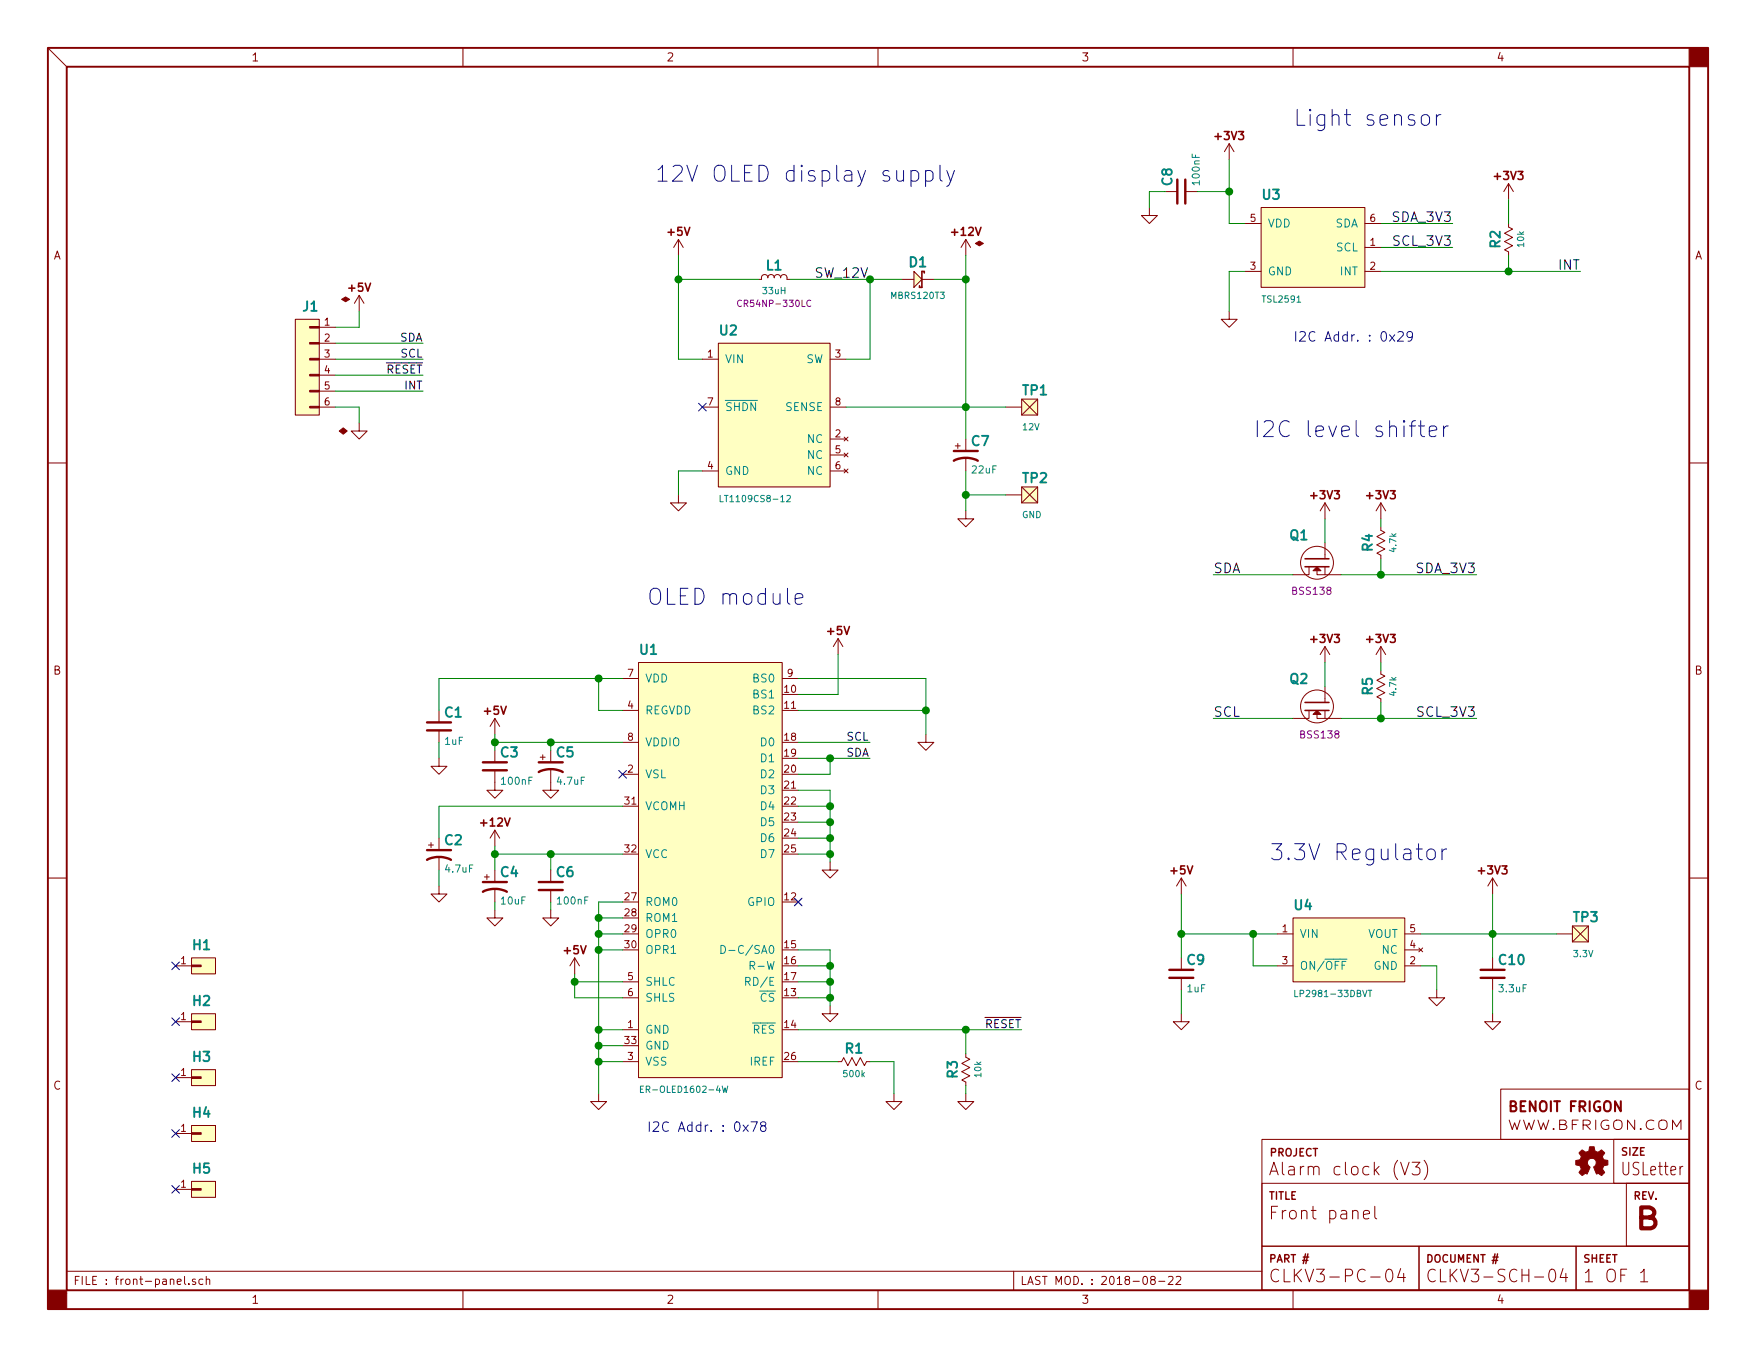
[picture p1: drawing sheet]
EESchema Schematic File Version 4
LIBS:front-panel-cache
EELAYER 26 0
EELAYER END
$Descr USLetter 11000 8500
encoding utf-8
Sheet 1 1
Title "Front panel"
Date "2018-08-22"
Rev "B"
Comp ""
Comment1 "CLKV3-PC-04"
Comment2 "CLKV3-SCH-04"
Comment3 "Alarm clock (V3)"
Comment4 ""
$EndDescr
$Comp
L opto:ER-OLED1602-4W U1
U 1 1
P 4450 5450
F 0 "U1" H 4000 6800 60  0000 L BNB
F 1 "ER-OLED1602-4W" H 4000 4100 40  0000 L TNN
F 2 "misc:LCD-ER-OLED1602" H 4000 4025 40  0001 L TNN
F 3 "" H 4000 6800 50  0000 C CNN
F 4 "OPTO" H 4000 6900 40  0001 L BNN "Family"
F 5 "ER-OLED1602-4W" H 4450 5450 60  0001 C CNN "Part"
	1    4450 5450
	1    0    0    -1  
$EndComp
$Comp
L power:GND #PWR01
U 1 1
P 3750 6850
F 0 "#PWR01" H 3750 6900 30  0001 C CNN
F 1 "GND" H 3750 6725 30  0001 C CNN
F 2 "" H 3750 6850 60  0000 C CNN
F 3 "" H 3750 6850 60  0000 C CNN
	1    3750 6850
	1    0    0    -1  
$EndComp
$Comp
L passive:RESISTOR R1
U 1 1
P 5350 6650
F 0 "R1" H 5350 6735 60  0000 C CNB
F 1 "500k" H 5350 6575 40  0000 C CNN
F 2 "smt:R-0603" H 5350 6510 40  0001 C CNN
F 3 "" H 5350 6750 60  0000 C CNN
F 4 "-" H 5350 6810 45  0001 C CNN "Part"
F 5 "Passive" H 5580 6940 50  0001 C CNN "Family"
	1    5350 6650
	1    0    0    -1  
$EndComp
$Comp
L power:GND #PWR02
U 1 1
P 5600 6850
F 0 "#PWR02" H 5600 6900 30  0001 C CNN
F 1 "GND" H 5600 6725 30  0001 C CNN
F 2 "" H 5600 6850 60  0000 C CNN
F 3 "" H 5600 6850 60  0000 C CNN
	1    5600 6850
	1    0    0    -1  
$EndComp
$Comp
L power:GND #PWR03
U 1 1
P 5200 5400
F 0 "#PWR03" H 5200 5450 30  0001 C CNN
F 1 "GND" H 5200 5275 30  0001 C CNN
F 2 "" H 5200 5400 60  0000 C CNN
F 3 "" H 5200 5400 60  0000 C CNN
	1    5200 5400
	1    0    0    -1  
$EndComp
$Comp
L power:GND #PWR04
U 1 1
P 5200 6300
F 0 "#PWR04" H 5200 6350 30  0001 C CNN
F 1 "GND" H 5200 6175 30  0001 C CNN
F 2 "" H 5200 6300 60  0000 C CNN
F 3 "" H 5200 6300 60  0000 C CNN
	1    5200 6300
	1    0    0    -1  
$EndComp
Text Label 5300 4650 0    50   ~ 0
SCL
Text Label 5300 4750 0    50   ~ 0
SDA
Text Label 2650 2150 2    50   ~ 0
SDA
Text Label 2650 2250 2    50   ~ 0
SCL
Text Label 2650 2350 2    50   ~ 0
~RESET
$Comp
L power:+5V #PWR05
U 1 1
P 3600 6100
F 0 "#PWR05" H 3600 6325 30  0001 C CNN
F 1 "+5V" V 3525 6100 30  0001 C CNN
F 2 "" H 3600 6100 60  0000 C CNN
F 3 "" H 3600 6100 60  0000 C CNN
	1    3600 6100
	1    0    0    -1  
$EndComp
$Comp
L power:GND #PWR06
U 1 1
P 3100 5700
F 0 "#PWR06" H 3100 5750 30  0001 C CNN
F 1 "GND" H 3100 5575 30  0001 C CNN
F 2 "" H 3100 5700 60  0000 C CNN
F 3 "" H 3100 5700 60  0000 C CNN
	1    3100 5700
	1    0    0    -1  
$EndComp
$Comp
L passive:CAP-E C2
U 1 1
P 2750 5350
F 0 "C2" H 2780 5440 60  0000 L CNB
F 1 "4.7uF" H 2780 5260 45  0000 L CNN
F 2 "smt:CPL-1206" H 2785 5195 40  0001 L CNN
F 3 "" H 2750 5450 60  0000 C CNN
F 4 "-" H 2785 5515 45  0001 L CNN "Part"
F 5 "Passive" H 2980 5640 50  0001 C CNN "Family"
	1    2750 5350
	1    0    0    -1  
$EndComp
$Comp
L power:GND #PWR07
U 1 1
P 2750 5550
F 0 "#PWR07" H 2750 5600 30  0001 C CNN
F 1 "GND" H 2750 5425 30  0001 C CNN
F 2 "" H 2750 5550 60  0000 C CNN
F 3 "" H 2750 5550 60  0000 C CNN
	1    2750 5550
	1    0    0    -1  
$EndComp
$Comp
L passive:CAP C3
U 1 1
P 3100 4800
F 0 "C3" H 3130 4890 60  0000 L CNB
F 1 "100nF" H 3130 4710 45  0000 L CNN
F 2 "smt:C-0603" H 3135 4645 40  0001 L CNN
F 3 "" H 3100 4900 60  0001 C CNN
F 4 "-" H 3140 4965 45  0001 L CNN "Part"
F 5 "Passive" H 3330 5090 50  0001 C CNN "Family"
	1    3100 4800
	1    0    0    -1  
$EndComp
$Comp
L power:GND #PWR08
U 1 1
P 3100 4900
F 0 "#PWR08" H 3100 4950 30  0001 C CNN
F 1 "GND" H 3100 4775 30  0001 C CNN
F 2 "" H 3100 4900 60  0000 C CNN
F 3 "" H 3100 4900 60  0000 C CNN
	1    3100 4900
	1    0    0    -1  
$EndComp
$Comp
L power:+12V #PWR09
U 1 1
P 3100 5300
F 0 "#PWR09" H 3100 5525 30  0001 C CNN
F 1 "+12V" V 3025 5300 30  0001 C CNN
F 2 "" H 3100 5300 60  0000 C CNN
F 3 "" H 3100 5300 60  0000 C CNN
	1    3100 5300
	1    0    0    -1  
$EndComp
$Comp
L passive:CAP-E C5
U 1 1
P 3450 4800
F 0 "C5" H 3480 4890 60  0000 L CNB
F 1 "4.7uF" H 3480 4710 45  0000 L CNN
F 2 "smt:CPL-0805" H 3485 4645 40  0001 L CNN
F 3 "" H 3450 4900 60  0000 C CNN
F 4 "-" H 3485 4965 45  0001 L CNN "Part"
F 5 "Passive" H 3680 5090 50  0001 C CNN "Family"
	1    3450 4800
	1    0    0    -1  
$EndComp
$Comp
L power:GND #PWR010
U 1 1
P 3450 4900
F 0 "#PWR010" H 3450 4950 30  0001 C CNN
F 1 "GND" H 3450 4775 30  0001 C CNN
F 2 "" H 3450 4900 60  0000 C CNN
F 3 "" H 3450 4900 60  0000 C CNN
	1    3450 4900
	1    0    0    -1  
$EndComp
$Comp
L passive:CAP C1
U 1 1
P 2750 4550
F 0 "C1" H 2780 4640 60  0000 L CNB
F 1 "1uF" H 2780 4460 45  0000 L CNN
F 2 "smt:C-0805" H 2785 4395 40  0001 L CNN
F 3 "" H 2750 4650 60  0001 C CNN
F 4 "-" H 2790 4715 45  0001 L CNN "Part"
F 5 "Passive" H 2980 4840 50  0001 C CNN "Family"
	1    2750 4550
	1    0    0    -1  
$EndComp
$Comp
L passive:CAP C6
U 1 1
P 3450 5550
F 0 "C6" H 3480 5640 60  0000 L CNB
F 1 "100nF" H 3480 5460 45  0000 L CNN
F 2 "smt:C-0603" H 3485 5395 40  0001 L CNN
F 3 "" H 3450 5650 60  0001 C CNN
F 4 "-" H 3490 5715 45  0001 L CNN "Part"
F 5 "Passive" H 3680 5840 50  0001 C CNN "Family"
	1    3450 5550
	1    0    0    -1  
$EndComp
$Comp
L power:GND #PWR011
U 1 1
P 3450 5700
F 0 "#PWR011" H 3450 5750 30  0001 C CNN
F 1 "GND" H 3450 5575 30  0001 C CNN
F 2 "" H 3450 5700 60  0000 C CNN
F 3 "" H 3450 5700 60  0000 C CNN
	1    3450 5700
	1    0    0    -1  
$EndComp
$Comp
L passive:CAP-E C4
U 1 1
P 3100 5550
F 0 "C4" H 3130 5640 60  0000 L CNB
F 1 "10uF" H 3130 5460 45  0000 L CNN
F 2 "smt:CPL-0805" H 3135 5395 40  0001 L CNN
F 3 "" H 3100 5650 60  0000 C CNN
F 4 "-" H 3135 5715 45  0001 L CNN "Part"
F 5 "Passive" H 3330 5840 50  0001 C CNN "Family"
	1    3100 5550
	1    0    0    -1  
$EndComp
$Comp
L power:GND #PWR012
U 1 1
P 2750 4750
F 0 "#PWR012" H 2750 4800 30  0001 C CNN
F 1 "GND" H 2750 4625 30  0001 C CNN
F 2 "" H 2750 4750 60  0000 C CNN
F 3 "" H 2750 4750 60  0000 C CNN
	1    2750 4750
	1    0    0    -1  
$EndComp
$Comp
L power:+5V #PWR013
U 1 1
P 3100 4600
F 0 "#PWR013" H 3100 4825 30  0001 C CNN
F 1 "+5V" V 3025 4600 30  0001 C CNN
F 2 "" H 3100 4600 60  0000 C CNN
F 3 "" H 3100 4600 60  0000 C CNN
	1    3100 4600
	1    0    0    -1  
$EndComp
Text Label 6400 6450 2    50   ~ 0
~RESET
$Comp
L power:+5V #PWR014
U 1 1
P 4250 1600
F 0 "#PWR014" H 4250 1825 30  0001 C CNN
F 1 "+5V" V 4175 1600 30  0001 C CNN
F 2 "" H 4250 1600 60  0000 C CNN
F 3 "" H 4250 1600 60  0000 C CNN
	1    4250 1600
	1    0    0    -1  
$EndComp
$Comp
L passive:INDUCTOR L1
U 1 1
P 4850 1750
F 0 "L1" H 4850 1840 60  0000 C CNB
F 1 "33uH" H 4850 1680 40  0000 C CNN
F 2 "smt:IND-CD54" H 4850 1620 40  0001 C CNN
F 3 "" H 4850 1850 60  0000 C CNN
F 4 "CR54NP-330LC" H 4850 1600 40  0000 C CNN "PART"
F 5 "Passive" H 5080 2040 50  0001 C CNN "Family"
	1    4850 1750
	1    0    0    -1  
$EndComp
$Comp
L passive:SCHOTTKY D1
U 1 1
P 5750 1750
F 0 "D1" H 5750 1860 60  0000 C CNB
F 1 "MBRS120T3" H 5750 1650 40  0000 C CNN
F 2 "smt:DO-214-AA" H 5750 1590 40  0001 C CNN
F 3 "" H 5750 1870 60  0000 C CNN
F 4 "MBRS120T3" H 5755 1925 45  0001 C CNN "PART"
F 5 "Passive" H 5980 2040 50  0001 C CNN "Family"
	1    5750 1750
	1    0    0    -1  
$EndComp
$Comp
L power:GND #PWR015
U 1 1
P 4250 3100
F 0 "#PWR015" H 4250 3150 30  0001 C CNN
F 1 "GND" H 4250 2975 30  0001 C CNN
F 2 "" H 4250 3100 60  0000 C CNN
F 3 "" H 4250 3100 60  0000 C CNN
	1    4250 3100
	1    0    0    -1  
$EndComp
$Comp
L power:SUP_+12V #PWR016
U 1 1
P 6050 1600
F 0 "#PWR016" H 6050 1825 30  0001 C CNN
F 1 "SUP_+12V" V 5975 1600 30  0001 C CNN
F 2 "" H 5950 1725 60  0001 C CNN
F 3 "" H 6050 1825 60  0001 C CNN
	1    6050 1600
	1    0    0    -1  
$EndComp
$Comp
L passive:CAP-E C7
U 1 1
P 6050 2850
F 0 "C7" H 6080 2940 60  0000 L CNB
F 1 "22uF" H 6080 2760 45  0000 L CNN
F 2 "smt:CPL-2312" H 6085 2695 40  0001 L CNN
F 3 "" H 6050 2950 60  0000 C CNN
F 4 "-" H 6085 3015 45  0001 L CNN "Part"
F 5 "Passive" H 6280 3140 50  0001 C CNN "Family"
	1    6050 2850
	1    0    0    -1  
$EndComp
$Comp
L power:GND #PWR017
U 1 1
P 6050 3200
F 0 "#PWR017" H 6050 3250 30  0001 C CNN
F 1 "GND" H 6050 3075 30  0001 C CNN
F 2 "" H 6050 3200 60  0000 C CNN
F 3 "" H 6050 3200 60  0000 C CNN
	1    6050 3200
	1    0    0    -1  
$EndComp
$Comp
L power:SUP_GND #PWR018
U 1 1
P 2250 2650
F 0 "#PWR018" H 2250 2700 30  0001 C CNN
F 1 "SUP_GND" H 2250 2525 30  0001 C CNN
F 2 "" H 2250 2650 60  0000 C CNN
F 3 "" H 2250 2650 60  0000 C CNN
	1    2250 2650
	-1   0    0    -1  
$EndComp
$Comp
L power:SUP_+5V #PWR019
U 1 1
P 2250 1950
F 0 "#PWR019" H 2250 2175 30  0001 C CNN
F 1 "SUP_+5V" V 2175 1950 30  0001 C CNN
F 2 "" H 2150 2075 60  0001 C CNN
F 3 "" H 2250 2175 60  0001 C CNN
	1    2250 1950
	-1   0    0    -1  
$EndComp
Text Notes 4050 3800 0    100  ~ 0
OLED module
Text Notes 4100 1150 0    100  ~ 0
12V OLED display supply
NoConn ~ 3900 4850
$Comp
L connectors:HEADER-1x01 H1
U 1 1
P 1250 6050
F 0 "H1" H 1200 6150 60  0000 L BNB
F 1 "HEADER-1x01" V 1400 6050 40  0001 C CNN
F 2 "conn-wire-pads:SolderPad-100x500" H 1100 6025 60  0001 C CNN
F 3 "" H 1200 6125 60  0001 C CNN
F 4 "-" H 1200 6250 40  0001 L BNN "Part"
F 5 "Virtual" H 1200 6350 40  0001 L BNN "Family"
	1    1250 6050
	1    0    0    -1  
$EndComp
$Comp
L connectors:HEADER-1x01 H2
U 1 1
P 1250 6400
F 0 "H2" H 1200 6500 60  0000 L BNB
F 1 "HEADER-1x01" V 1400 6400 40  0001 C CNN
F 2 "conn-wire-pads:SolderPad-100x500" H 1100 6375 60  0001 C CNN
F 3 "" H 1200 6475 60  0001 C CNN
F 4 "-" H 1200 6600 40  0001 L BNN "Part"
F 5 "Virtual" H 1200 6700 40  0001 L BNN "Family"
	1    1250 6400
	1    0    0    -1  
$EndComp
$Comp
L connectors:HEADER-1x01 H3
U 1 1
P 1250 6750
F 0 "H3" H 1200 6850 60  0000 L BNB
F 1 "HEADER-1x01" V 1400 6750 40  0001 C CNN
F 2 "conn-wire-pads:SolderPad-100x500" H 1100 6725 60  0001 C CNN
F 3 "" H 1200 6825 60  0001 C CNN
F 4 "-" H 1200 6950 40  0001 L BNN "Part"
F 5 "Virtual" H 1200 7050 40  0001 L BNN "Family"
	1    1250 6750
	1    0    0    -1  
$EndComp
Text Label 5100 1750 0    60   ~ 0
SW_12V
$Comp
L connectors:HEADER-1x01 H4
U 1 1
P 1250 7100
F 0 "H4" H 1200 7200 60  0000 L BNB
F 1 "HEADER-1x01" V 1400 7100 40  0001 C CNN
F 2 "conn-wire-pads:SolderPad-100x300" H 1100 7075 60  0001 C CNN
F 3 "" H 1200 7175 60  0001 C CNN
F 4 "-" H 1200 7300 40  0001 L BNN "Part"
F 5 "Virtual" H 1200 7400 40  0001 L BNN "Family"
	1    1250 7100
	1    0    0    -1  
$EndComp
$Comp
L connectors:TEST-POINT TP1
U 1 1
P 6450 2550
F 0 "TP1" H 6400 2625 60  0000 L BNB
F 1 "12V" H 6400 2450 40  0000 L TNN
F 2 "conn-wire-pads:TEST-POINT-50" H 6300 2525 60  0001 C CNN
F 3 "" H 6400 2625 60  0001 C CNN
F 4 "Virtual" H 6400 2750 40  0001 L BNN "Family"
	1    6450 2550
	1    0    0    -1  
$EndComp
Wire Wire Line
	3750 6650 3900 6650
Wire Wire Line
	3750 6550 3900 6550
Connection ~ 3750 6650
Wire Wire Line
	3750 6450 3900 6450
Connection ~ 3750 6550
Connection ~ 3750 6450
Wire Wire Line
	3750 5650 3750 5750
Wire Wire Line
	3900 5650 3750 5650
Wire Wire Line
	3900 5750 3750 5750
Connection ~ 3750 5750
Wire Wire Line
	3900 5850 3750 5850
Connection ~ 3750 5850
Wire Wire Line
	3900 5950 3750 5950
Connection ~ 3750 5950
Wire Wire Line
	3900 6150 3600 6150
Wire Wire Line
	3600 6100 3600 6150
Wire Wire Line
	3600 6250 3900 6250
Connection ~ 3600 6150
Wire Wire Line
	5250 6650 5000 6650
Wire Wire Line
	5450 6650 5600 6650
Wire Wire Line
	5600 6650 5600 6850
Wire Wire Line
	5200 5350 5000 5350
Wire Wire Line
	5200 4950 5200 5050
Wire Wire Line
	5000 5250 5200 5250
Connection ~ 5200 5350
Wire Wire Line
	5000 5150 5200 5150
Connection ~ 5200 5250
Wire Wire Line
	5000 5050 5200 5050
Connection ~ 5200 5150
Wire Wire Line
	5000 4950 5200 4950
Connection ~ 5200 5050
Wire Wire Line
	5000 4750 5200 4750
Wire Wire Line
	5200 4750 5200 4850
Wire Wire Line
	5200 4850 5000 4850
Connection ~ 5200 4750
Wire Wire Line
	5000 4650 5450 4650
Wire Wire Line
	5000 6450 6050 6450
Wire Wire Line
	5200 6250 5000 6250
Wire Wire Line
	5200 5950 5200 6050
Wire Wire Line
	5000 6150 5200 6150
Connection ~ 5200 6250
Wire Wire Line
	5000 6050 5200 6050
Connection ~ 5200 6150
Wire Wire Line
	2100 2550 2250 2550
Wire Wire Line
	2250 2550 2250 2650
Wire Wire Line
	2100 2050 2250 2050
Wire Wire Line
	2250 2050 2250 1950
Wire Wire Line
	2100 2150 2650 2150
Wire Wire Line
	2100 2250 2650 2250
Wire Wire Line
	2100 2350 2650 2350
Wire Wire Line
	3100 5300 3100 5350
Wire Wire Line
	3100 5650 3100 5700
Wire Wire Line
	3900 5050 2750 5050
Wire Wire Line
	2750 5050 2750 5250
Wire Wire Line
	2750 5450 2750 5550
Wire Wire Line
	3900 4450 3750 4450
Wire Wire Line
	3750 4450 3750 4250
Wire Wire Line
	2750 4250 3750 4250
Wire Wire Line
	3100 4650 3450 4650
Wire Wire Line
	3100 4600 3100 4650
Connection ~ 3100 5350
Wire Wire Line
	3100 5350 3450 5350
Wire Wire Line
	3450 4700 3450 4650
Connection ~ 3450 4650
Wire Wire Line
	3450 5350 3450 5450
Connection ~ 3450 5350
Wire Wire Line
	3450 5650 3450 5700
Wire Wire Line
	2750 4250 2750 4450
Connection ~ 3750 4250
Wire Wire Line
	2750 4650 2750 4750
Connection ~ 3100 4650
Wire Wire Line
	5000 5950 5200 5950
Connection ~ 5200 6050
Wire Wire Line
	5300 2250 5450 2250
Wire Wire Line
	5450 2250 5450 1750
Wire Wire Line
	4950 1750 5450 1750
Connection ~ 5450 1750
Wire Wire Line
	5850 1750 6050 1750
Wire Wire Line
	6050 1600 6050 1750
Wire Wire Line
	5300 2550 6050 2550
Wire Wire Line
	4250 1600 4250 1750
Wire Wire Line
	4250 1750 4750 1750
Wire Wire Line
	4250 2250 4400 2250
Connection ~ 4250 1750
Wire Wire Line
	4400 2950 4250 2950
Wire Wire Line
	4250 2950 4250 3100
Connection ~ 6050 1750
Connection ~ 6050 2550
Wire Wire Line
	6050 2950 6050 3100
$Comp
L connectors:TEST-POINT TP2
U 1 1
P 6450 3100
F 0 "TP2" H 6400 3175 60  0000 L BNB
F 1 "GND" H 6400 3000 40  0000 L TNN
F 2 "conn-wire-pads:TEST-POINT-50" H 6300 3075 60  0001 C CNN
F 3 "" H 6400 3175 60  0001 C CNN
F 4 "Virtual" H 6400 3300 40  0001 L BNN "Family"
	1    6450 3100
	1    0    0    -1  
$EndComp
Wire Wire Line
	6300 3100 6050 3100
Connection ~ 6050 3100
NoConn ~ 1100 6050
NoConn ~ 1100 6400
NoConn ~ 1100 6750
NoConn ~ 1100 7100
$Comp
L ic-power:LT1109CS8 U2
U 1 1
P 4850 2350
F 0 "U2" H 4500 2600 60  0000 L BNB
F 1 "LT1109CS8-12" H 4500 1600 40  0000 L TNN
F 2 "smt-soic:SOIC8" H 4500 1500 40  0001 L CNN
F 3 "" H 4500 1450 40  0001 L CNN
F 4 "IC" H 4500 2700 40  0001 L BNN "Family"
F 5 "LT1109CS8-12" H 4850 2350 60  0001 C CNN "Part"
	1    4850 2350
	1    0    0    -1  
$EndComp
$Comp
L connectors:HEADER-1x06 J1
U 1 1
P 1950 2300
F 0 "J1" H 1900 2650 60  0000 L BNB
F 1 "HEADER-1x06" V 2100 2300 40  0001 C CNN
F 2 "conn-wire-pads:WP-50mil-1x06" H 1950 2300 60  0001 C CNN
F 3 "" H 1950 2300 60  0001 C CNN
F 4 "-" H 1900 2750 40  0001 L BNN "Part"
F 5 "Virtual" H 1900 2850 40  0001 L BNN "Family"
	1    1950 2300
	-1   0    0    -1  
$EndComp
Wire Wire Line
	2100 2450 2650 2450
Text Label 2650 2450 2    50   ~ 0
INT
NoConn ~ 5000 5650
$Comp
L passive:RESISTOR R3
U 1 1
P 6050 6700
F 0 "R3" H 6050 6785 60  0000 C CNB
F 1 "10k" H 6050 6625 40  0000 C CNN
F 2 "smt:R-0603" H 6050 6560 40  0001 C CNN
F 3 "" H 6050 6800 60  0000 C CNN
F 4 "-" H 6050 6860 45  0001 C CNN "Part"
F 5 "Passive" H 6280 6990 50  0001 C CNN "Family"
	1    6050 6700
	0    -1   -1   0   
$EndComp
Connection ~ 6050 6450
Wire Wire Line
	6050 6450 6050 6600
$Comp
L power:GND #PWR020
U 1 1
P 6050 6850
F 0 "#PWR020" H 6050 6900 30  0001 C CNN
F 1 "GND" H 6050 6725 30  0001 C CNN
F 2 "" H 6050 6850 60  0000 C CNN
F 3 "" H 6050 6850 60  0000 C CNN
	1    6050 6850
	1    0    0    -1  
$EndComp
Wire Wire Line
	6050 6800 6050 6850
$Comp
L power:GND #PWR021
U 1 1
P 7700 1950
F 0 "#PWR021" H 7700 2000 30  0001 C CNN
F 1 "GND" H 7700 1825 30  0001 C CNN
F 2 "" H 7700 1950 60  0000 C CNN
F 3 "" H 7700 1950 60  0000 C CNN
	1    7700 1950
	1    0    0    -1  
$EndComp
$Comp
L power:+3V3 #PWR022
U 1 1
P 7700 1000
F 0 "#PWR022" H 7700 1225 30  0001 C CNN
F 1 "+3V3" V 7625 1000 30  0001 C CNN
F 2 "" H 7700 1000 60  0000 C CNN
F 3 "" H 7700 1000 60  0000 C CNN
	1    7700 1000
	1    0    0    -1  
$EndComp
Text Label 9100 1400 2    60   ~ 0
SDA_3V3
Text Label 9100 1550 2    60   ~ 0
SCL_3V3
$Comp
L passive:CAP C8
U 1 1
P 7400 1200
F 0 "C8" H 7430 1290 60  0000 L CNB
F 1 "100nF" H 7430 1110 45  0000 L CNN
F 2 "smt:C-0603" H 7435 1045 40  0001 L CNN
F 3 "" H 7400 1300 60  0001 C CNN
F 4 "-" H 7440 1365 45  0001 L CNN "Part"
F 5 "Passive" H 7630 1490 50  0001 C CNN "Family"
	1    7400 1200
	0    -1   -1   0   
$EndComp
$Comp
L power:GND #PWR023
U 1 1
P 7200 1300
F 0 "#PWR023" H 7200 1350 30  0001 C CNN
F 1 "GND" H 7200 1175 30  0001 C CNN
F 2 "" H 7200 1300 60  0000 C CNN
F 3 "" H 7200 1300 60  0000 C CNN
	1    7200 1300
	1    0    0    -1  
$EndComp
Text Notes 8100 800  0    100  ~ 0
Light sensor
Wire Wire Line
	7800 1700 7700 1700
Wire Wire Line
	8650 1400 9100 1400
Wire Wire Line
	8650 1550 9100 1550
Wire Wire Line
	7700 1000 7700 1200
Wire Wire Line
	7700 1200 7500 1200
Wire Wire Line
	7700 1400 7800 1400
Connection ~ 7700 1200
Wire Wire Line
	7300 1200 7200 1200
Wire Wire Line
	7200 1200 7200 1300
$Comp
L power:+5V #PWR024
U 1 1
P 5250 4100
F 0 "#PWR024" H 5250 4325 30  0001 C CNN
F 1 "+5V" V 5175 4100 30  0001 C CNN
F 2 "" H 5250 4100 60  0000 C CNN
F 3 "" H 5250 4100 60  0000 C CNN
	1    5250 4100
	1    0    0    -1  
$EndComp
Wire Wire Line
	5250 4100 5250 4350
Wire Wire Line
	5250 4350 5000 4350
$Comp
L power:GND #PWR025
U 1 1
P 5800 4600
F 0 "#PWR025" H 5800 4650 30  0001 C CNN
F 1 "GND" H 5800 4475 30  0001 C CNN
F 2 "" H 5800 4600 60  0000 C CNN
F 3 "" H 5800 4600 60  0000 C CNN
	1    5800 4600
	1    0    0    -1  
$EndComp
Wire Wire Line
	5000 4450 5800 4450
Wire Wire Line
	5800 4250 5800 4450
Wire Wire Line
	5000 4250 5800 4250
Connection ~ 5800 4450
$Comp
L ic-power:LP2981 U4
U 1 1
P 8450 5950
F 0 "U4" H 8100 6200 60  0000 L BNB
F 1 "LP2981-33DBVT" H 8100 5700 40  0000 L TNN
F 2 "smt-sot:SOT23-5" H 8100 5600 40  0001 L CNN
F 3 "" H 8100 5500 40  0001 L CNN
F 4 "IC" H 8100 6300 40  0001 L BNN "Family"
	1    8450 5950
	1    0    0    -1  
$EndComp
$Comp
L power:GND #PWR026
U 1 1
P 9000 6200
F 0 "#PWR026" H 9000 6250 30  0001 C CNN
F 1 "GND" H 9000 6075 30  0001 C CNN
F 2 "" H 9000 6200 60  0000 C CNN
F 3 "" H 9000 6200 60  0000 C CNN
	1    9000 6200
	1    0    0    -1  
$EndComp
Wire Wire Line
	9350 5600 9350 5850
Wire Wire Line
	8900 5850 9350 5850
Wire Wire Line
	8900 6050 9000 6050
Wire Wire Line
	9000 6050 9000 6200
Wire Wire Line
	7400 5850 7850 5850
Wire Wire Line
	8000 6050 7850 6050
Wire Wire Line
	7850 6050 7850 5850
Connection ~ 7850 5850
$Comp
L power:+5V #PWR027
U 1 1
P 7400 5600
F 0 "#PWR027" H 7400 5825 30  0001 C CNN
F 1 "+5V" V 7325 5600 30  0001 C CNN
F 2 "" H 7400 5600 60  0000 C CNN
F 3 "" H 7400 5600 60  0000 C CNN
	1    7400 5600
	1    0    0    -1  
$EndComp
Wire Wire Line
	7400 5600 7400 5850
$Comp
L passive:CAP C9
U 1 1
P 7400 6100
F 0 "C9" H 7430 6190 60  0000 L CNB
F 1 "1uF" H 7430 6010 45  0000 L CNN
F 2 "smt:C-0805" H 7435 5945 40  0001 L CNN
F 3 "" H 7400 6200 60  0001 C CNN
F 4 "-" H 7440 6265 45  0001 L CNN "Part"
F 5 "Passive" H 7630 6390 50  0001 C CNN "Family"
	1    7400 6100
	1    0    0    -1  
$EndComp
$Comp
L passive:CAP C10
U 1 1
P 9350 6100
F 0 "C10" H 9380 6190 60  0000 L CNB
F 1 "3.3uF" H 9380 6010 45  0000 L CNN
F 2 "smt:C-0805" H 9385 5945 40  0001 L CNN
F 3 "" H 9350 6200 60  0001 C CNN
F 4 "-" H 9390 6265 45  0001 L CNN "Part"
F 5 "Passive" H 9580 6390 50  0001 C CNN "Family"
	1    9350 6100
	1    0    0    -1  
$EndComp
$Comp
L power:GND #PWR028
U 1 1
P 7400 6350
F 0 "#PWR028" H 7400 6400 30  0001 C CNN
F 1 "GND" H 7400 6225 30  0001 C CNN
F 2 "" H 7400 6350 60  0000 C CNN
F 3 "" H 7400 6350 60  0000 C CNN
	1    7400 6350
	1    0    0    -1  
$EndComp
Wire Wire Line
	7400 6350 7400 6200
Connection ~ 7400 5850
Connection ~ 9350 5850
$Comp
L power:+3V3 #PWR029
U 1 1
P 9350 5600
F 0 "#PWR029" H 9350 5825 30  0001 C CNN
F 1 "+3V3" V 9275 5600 30  0001 C CNN
F 2 "" H 9350 5600 60  0000 C CNN
F 3 "" H 9350 5600 60  0000 C CNN
	1    9350 5600
	1    0    0    -1  
$EndComp
$Comp
L power:GND #PWR030
U 1 1
P 9350 6350
F 0 "#PWR030" H 9350 6400 30  0001 C CNN
F 1 "GND" H 9350 6225 30  0001 C CNN
F 2 "" H 9350 6350 60  0000 C CNN
F 3 "" H 9350 6350 60  0000 C CNN
	1    9350 6350
	1    0    0    -1  
$EndComp
Wire Wire Line
	9350 6200 9350 6350
$Comp
L transistor:N-MOSFET Q1
U 1 1
P 8250 3500
F 0 "Q1" V 8100 3550 60  0000 L CNB
F 1 "BSS138" V 8450 3400 45  0001 L CNN
F 2 "smt-sot:SOT23" H 8400 3300 45  0001 L CNN
F 3 "" H 8400 3225 45  0001 L CNN
F 4 "BSS138" V 8450 3400 45  0000 L CNN "Part"
F 5 "IC" H 8400 3775 50  0001 L CNN "Family"
	1    8250 3500
	0    -1   1    0   
$EndComp
Wire Wire Line
	8400 3600 8650 3600
Wire Wire Line
	7600 3600 8100 3600
Text Label 7600 3600 0    60   ~ 0
SDA
Text Label 9250 3600 2    60   ~ 0
SDA_3V3
$Comp
L passive:RESISTOR R4
U 1 1
P 8650 3400
F 0 "R4" H 8650 3485 60  0000 C CNB
F 1 "4.7k" H 8650 3325 40  0000 C CNN
F 2 "smt:R-0603" H 8650 3260 40  0001 C CNN
F 3 "" H 8650 3500 60  0000 C CNN
F 4 "-" H 8650 3560 45  0001 C CNN "Part"
F 5 "Passive" H 8880 3690 50  0001 C CNN "Family"
	1    8650 3400
	0    -1   -1   0   
$EndComp
Wire Wire Line
	8650 3500 8650 3600
Connection ~ 8650 3600
$Comp
L power:+3V3 #PWR031
U 1 1
P 8650 3250
F 0 "#PWR031" H 8650 3475 30  0001 C CNN
F 1 "+3V3" V 8575 3250 30  0001 C CNN
F 2 "" H 8650 3250 60  0000 C CNN
F 3 "" H 8650 3250 60  0000 C CNN
	1    8650 3250
	1    0    0    -1  
$EndComp
Wire Wire Line
	8650 3250 8650 3300
$Comp
L power:+3V3 #PWR032
U 1 1
P 8300 3250
F 0 "#PWR032" H 8300 3475 30  0001 C CNN
F 1 "+3V3" V 8225 3250 30  0001 C CNN
F 2 "" H 8300 3250 60  0000 C CNN
F 3 "" H 8300 3250 60  0000 C CNN
	1    8300 3250
	1    0    0    -1  
$EndComp
Wire Wire Line
	8300 3250 8300 3400
$Comp
L transistor:N-MOSFET Q2
U 1 1
P 8250 4400
F 0 "Q2" V 8100 4450 60  0000 L CNB
F 1 "BSS138" V 8500 4300 45  0001 L BNN
F 2 "smt-sot:SOT23" H 8400 4200 45  0001 L CNN
F 3 "" H 8400 4125 45  0001 L CNN
F 4 "BSS138" V 8450 4250 45  0000 L CNN "Part"
F 5 "IC" H 8400 4675 50  0001 L CNN "Family"
	1    8250 4400
	0    -1   1    0   
$EndComp
Wire Wire Line
	8400 4500 8650 4500
Wire Wire Line
	7600 4500 8100 4500
Text Label 7600 4500 0    60   ~ 0
SCL
Text Label 9250 4500 2    60   ~ 0
SCL_3V3
$Comp
L passive:RESISTOR R5
U 1 1
P 8650 4300
F 0 "R5" H 8650 4385 60  0000 C CNB
F 1 "4.7k" H 8650 4225 40  0000 C CNN
F 2 "smt:R-0603" H 8650 4160 40  0001 C CNN
F 3 "" H 8650 4400 60  0000 C CNN
F 4 "-" H 8650 4460 45  0001 C CNN "Part"
F 5 "Passive" H 8880 4590 50  0001 C CNN "Family"
	1    8650 4300
	0    -1   -1   0   
$EndComp
Wire Wire Line
	8650 4400 8650 4500
Connection ~ 8650 4500
$Comp
L power:+3V3 #PWR033
U 1 1
P 8650 4150
F 0 "#PWR033" H 8650 4375 30  0001 C CNN
F 1 "+3V3" V 8575 4150 30  0001 C CNN
F 2 "" H 8650 4150 60  0000 C CNN
F 3 "" H 8650 4150 60  0000 C CNN
	1    8650 4150
	1    0    0    -1  
$EndComp
Wire Wire Line
	8650 4150 8650 4200
$Comp
L power:+3V3 #PWR034
U 1 1
P 8300 4150
F 0 "#PWR034" H 8300 4375 30  0001 C CNN
F 1 "+3V3" V 8225 4150 30  0001 C CNN
F 2 "" H 8300 4150 60  0000 C CNN
F 3 "" H 8300 4150 60  0000 C CNN
	1    8300 4150
	1    0    0    -1  
$EndComp
Wire Wire Line
	8300 4150 8300 4300
Text Notes 7950 5400 0    100  ~ 0
3.3V Regulator
Text Notes 7850 2750 0    100  ~ 0
I2C level shifter
Text Notes 8100 2150 0    60   ~ 0
I2C Addr. : 0x29
Text Notes 4050 7100 0    60   ~ 0
I2C Addr. : 0x78
NoConn ~ 4400 2550
$Comp
L connectors:HEADER-1x01 H5
U 1 1
P 1250 7450
F 0 "H5" H 1200 7550 60  0000 L BNB
F 1 "HEADER-1x01" V 1400 7450 40  0001 C CNN
F 2 "conn-wire-pads:SolderPad-100x200" H 1100 7425 60  0001 C CNN
F 3 "" H 1200 7525 60  0001 C CNN
F 4 "-" H 1200 7650 40  0001 L BNN "Part"
F 5 "Virtual" H 1200 7750 40  0001 L BNN "Family"
	1    1250 7450
	1    0    0    -1  
$EndComp
NoConn ~ 1100 7450
$Comp
L passive:RESISTOR R2
U 1 1
P 9450 1500
F 0 "R2" H 9450 1585 60  0000 C CNB
F 1 "10k" H 9450 1425 40  0000 C CNN
F 2 "smt:R-0603" H 9450 1360 40  0001 C CNN
F 3 "" H 9450 1600 60  0000 C CNN
F 4 "-" H 9450 1660 45  0001 C CNN "Part"
F 5 "Passive" H 9680 1790 50  0001 C CNN "Family"
	1    9450 1500
	0    -1   -1   0   
$EndComp
$Comp
L power:+3V3 #PWR035
U 1 1
P 9450 1250
F 0 "#PWR035" H 9450 1475 30  0001 C CNN
F 1 "+3V3" V 9375 1250 30  0001 C CNN
F 2 "" H 9450 1250 60  0000 C CNN
F 3 "" H 9450 1250 60  0000 C CNN
	1    9450 1250
	1    0    0    -1  
$EndComp
Wire Wire Line
	9450 1250 9450 1400
Wire Wire Line
	9450 1600 9450 1700
Wire Wire Line
	8650 1700 9450 1700
Connection ~ 9450 1700
Text Label 9900 1700 2    60   ~ 0
INT
$Comp
L connectors:TEST-POINT TP3
U 1 1
P 9900 5850
F 0 "TP3" H 9850 5925 60  0000 L BNB
F 1 "3.3V" H 9850 5750 40  0000 L TNN
F 2 "conn-wire-pads:TEST-POINT-50" H 9750 5825 60  0001 C CNN
F 3 "" H 9850 5925 60  0001 C CNN
F 4 "Virtual" H 9850 6050 40  0001 L BNN "Family"
	1    9900 5850
	1    0    0    -1  
$EndComp
$Comp
L ic-misc:TSL2591 U3
U 1 1
P 8250 1550
F 0 "U3" H 7900 1850 60  0000 L BNB
F 1 "TSL2591" H 7900 1250 40  0000 L TNN
F 2 "smt-dfn:DFN6" H 7900 1175 40  0001 L TNN
F 3 "" H 7900 2025 50  0001 L BNN
F 4 "IC" H 7900 1950 40  0001 L BNN "Family"
	1    8250 1550
	1    0    0    -1  
$EndComp
Wire Wire Line
	7700 1700 7700 1950
Wire Wire Line
	3750 6650 3750 6850
Wire Wire Line
	3750 6550 3750 6650
Wire Wire Line
	3750 6450 3750 6550
Wire Wire Line
	3750 5750 3750 5850
Wire Wire Line
	3750 5850 3750 5950
Wire Wire Line
	3750 5950 3750 6450
Wire Wire Line
	3600 6150 3600 6250
Wire Wire Line
	5200 5350 5200 5400
Wire Wire Line
	5200 5250 5200 5350
Wire Wire Line
	5200 5150 5200 5250
Wire Wire Line
	5200 5050 5200 5150
Wire Wire Line
	5200 4750 5450 4750
Wire Wire Line
	5200 6250 5200 6300
Wire Wire Line
	5200 6150 5200 6250
Wire Wire Line
	3100 5350 3100 5450
Wire Wire Line
	3450 4650 3900 4650
Wire Wire Line
	3450 5350 3900 5350
Wire Wire Line
	3750 4250 3900 4250
Wire Wire Line
	3100 4650 3100 4700
Wire Wire Line
	5200 6050 5200 6150
Wire Wire Line
	5450 1750 5650 1750
Wire Wire Line
	4250 1750 4250 2250
Wire Wire Line
	6050 1750 6050 2550
Wire Wire Line
	6050 2550 6300 2550
Wire Wire Line
	6050 2550 6050 2750
Wire Wire Line
	6050 3100 6050 3200
Wire Wire Line
	6050 6450 6400 6450
Wire Wire Line
	7700 1200 7700 1400
Wire Wire Line
	5800 4450 5800 4600
Wire Wire Line
	7850 5850 8000 5850
Wire Wire Line
	7400 5850 7400 6000
Wire Wire Line
	9350 5850 9350 6000
Wire Wire Line
	9350 5850 9750 5850
Wire Wire Line
	8650 3600 9250 3600
Wire Wire Line
	8650 4500 9250 4500
Wire Wire Line
	9450 1700 9900 1700
$EndSCHEMATC
